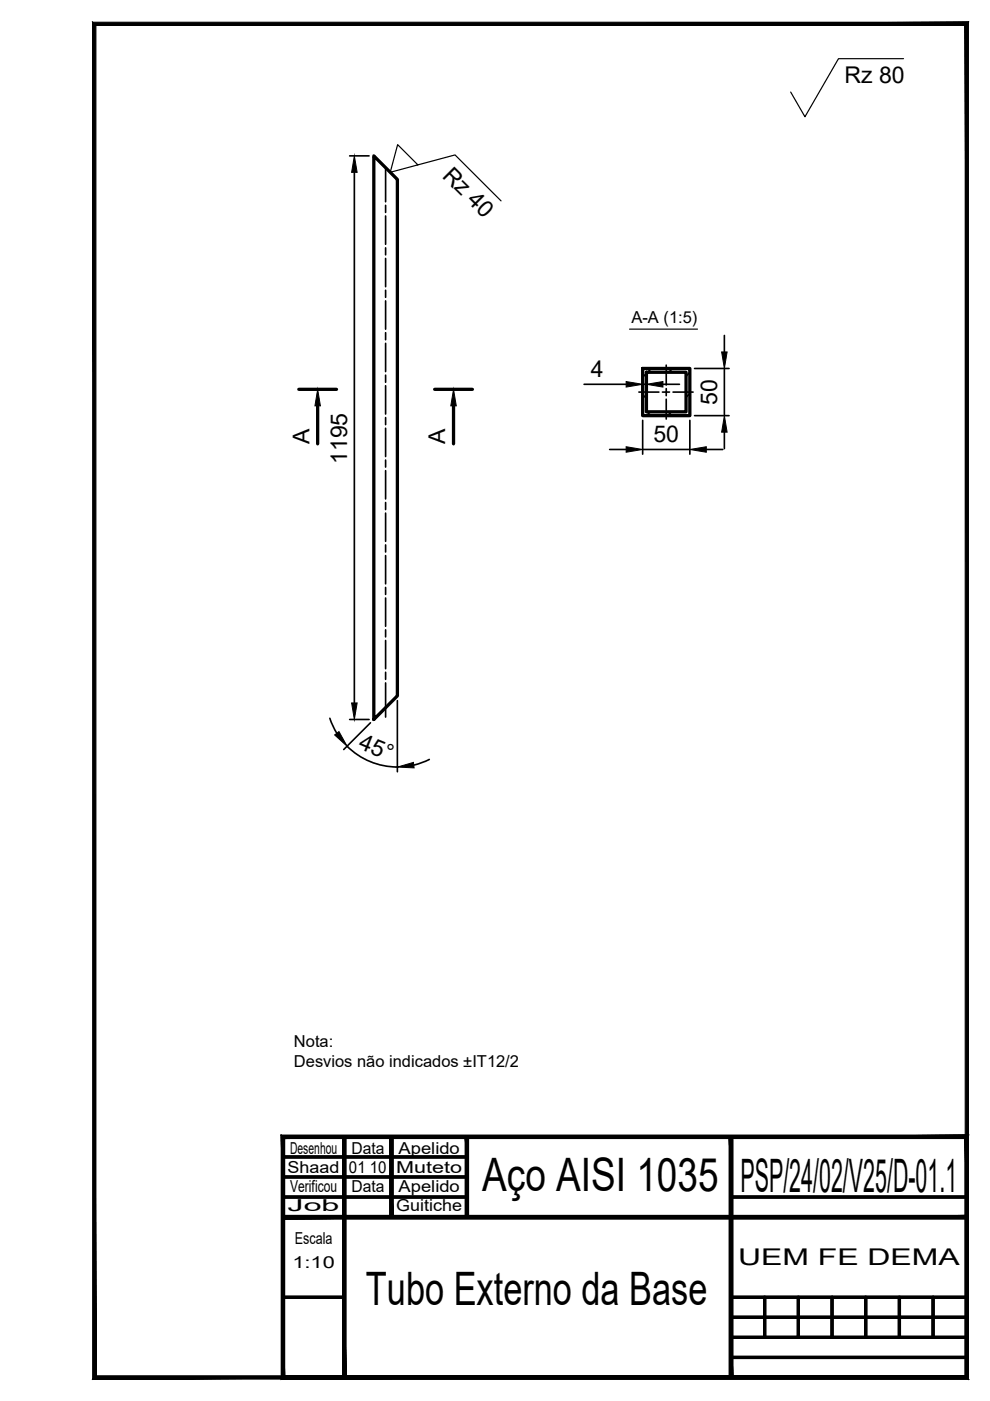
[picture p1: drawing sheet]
<svg xmlns="http://www.w3.org/2000/svg" width="210mm" height="297mm" viewBox="0 0 210 297" stroke-linecap="round" stroke-linejoin="round" font-family="sans-serif">
<!-- layer: contornos visiveis -->
<g fill="#000" stroke="#000" stroke-width=".21">
<path d="M67.4 82.5l.5 3.5h-1.1zM96.2 82.5l.5 3.5h-1.1z"/>
<path d="M60 257.7v.7l145-.7zM60 258.4l145-.7v.7z"/>
<path d="M60 257.7v.7l145-.7zM60 258.4l145-.7v.7z"/>
<path d="M72.6 241l.7 51v-51zM72.6 241l.7 51h-.7z"/>
<path d="M82.6 241v17h.7zM82.6 241h.7v17z"/>
<path d="M82.6 241l.7 17v-17zM82.6 241l.7 17h-.7z"/>
<path d="M98.6 241v17h.7zM98.6 241h.7v17z"/>
<path d="M98.6 241l.7 17v-17zM98.6 241l.7 17h-.7z"/>
<path d="M154.6 241l.7 51v-51zM154.6 241l.7 51h-.7z"/>
<path d="M154.6 241l.7 51v-51zM154.6 241l.7 51h-.7z"/>
<path d="M60 258.4h145v-.7zM60 257.7h145l-145 .7z"/>
<path d="M60 258.4h145v-.7zM60 257.7h145l-145 .7z"/>
<path d="M20.3 291.7l-.7 .7 185-.7zM19.6 292.4l185-.7 .7 .7zM204.6 5.4v286.3l.7 .7zM205.3 4.7v287.7l-.7-287zM20.3 5.4h184.3l.7-.7zM19.6 4.7h185.7l-185 .7zM19.6 4.7l.7 287v-286.3zM19.6 4.7l.7 287-.7 .7z"/>
<path d="M60.3 291.7l-.7 .7 145-.7zM59.6 292.4l145-.7 .7 .7zM204.6 241.4v50.3l.7 .7zM205.3 240.7v51.7l-.7-51zM60.3 241.4h144.3l.7-.7zM59.6 240.7h145.7l-145 .7zM59.6 240.7l.7 51v-50.3zM59.6 240.7l.7 51-.7 .7z"/>
<path d="M60.3 291.7l-.7 .7 145-.7zM59.6 292.4l145-.7 .7 .7zM204.6 241.4v50.3l.7 .7zM205.3 240.7v51.7l-.7-51zM60.3 241.4h144.3l.7-.7zM59.6 240.7h145.7l-145 .7zM59.6 240.7l.7 51v-50.3zM59.6 240.7l.7 51-.7 .7z"/>
<path d="M72.6 241v51h.7zM72.6 241h.7v51z"/>
<path d="M154.6 241v51h.7zM154.6 241h.7v51z"/>
<path d="M154.6 241v51h.7zM154.6 241h.7v51z"/>
</g>
<g fill="none" stroke="#000" stroke-width=".7">
<path d="M79.3 33l5 5v109.5l-5 5zM136.3 78.1h10v10h-10zM137.1 78.9h8.4v8.4h-8.4zM63.4 82.5h8M67.4 86v8.1M92.2 82.5h8M96.2 86v8.1M60 241h145v51h-145zM60 245.3h39M60 249.5h39M60 253.8h39M60 258h145"/>
<path d="M73 241v51M83 241v17M99 241v17M155 241v51M155 253.8h50M60 275h13M155 275h50M155 279.3h50M162.1 275v8.5M169.3 275v8.5M176.4 275v8.5M183.5 275v8.5"/>
<path d="M190.7 275v8.5M197.8 275v8.5M155 283.5h50M155 287.8h50"/>
</g>
<!-- layer: hanchurras -->
<path d="M137.1 79.2l-.8 .8M138.1 78.1l-.8 .8M142.6 78.1l-.8 .8M146.3 78.9l-.8 .8M137.1 83.7l-.8 .8M137.9 87.3l-.8 .8M142.4 87.3l-.8 .8M146.3 83.4l-.8 .8M146.3 87.9l-.2 .2" fill="none" stroke="#000" stroke-width=".35"/>
<!-- layer: 0 -->
<path d="M133.5 69.8h14.4" fill="none" stroke="#000" stroke-width=".25"/>
<!-- layer: cotagem -->
<g fill="none" stroke="#000" stroke-width=".35">
<path d="M74.1 33h4.2M75.1 36.5v112.5M147.3 78.1h7.3M153.6 71.1v3.5M153.6 78.1v10M123.8 81.5h9M129.3 95.3h3.5M136.3 89.1v7.2M136.3 95.3h10M136.3 81.5h.8M137.1 80.5v1.6M140.6 81.5h3.5"/>
<path d="M146.3 89.1v7.2M147.3 88.1h7.3M149.8 95.3h3.5M153.6 91.6v3.5M69.9 152.3l1.5 3.2M73.6 158.2a15.1 15.1 0 0 0 10.7 4.4M74.1 152.5h4.2M78.5 153.2l-5.6 5.7M84.3 148.5v15.1M91 161l-3.3 1.2"/>
</g>
<path d="M75.1 33l.6 3.5h-1.2zM153 74.6h1.2l-.6 3.5zM132.8 94.7l3.5 .6-3.5 .6zM132.8 80.9l3.5 .6-3.5 .6zM137.1 81.5l3.5-.6v1.2zM146.3 95.3l3.5-.6v1.2zM153.6 88.1l.6 3.5h-1.2zM71 155.8l.9-.7 1.7 3.1zM74.5 149h1.2l-.6 3.5zM84.3 162.6l3.4-1 .1 1.2z" fill="#000" stroke="#000" stroke-width=".21"/>
<!-- layer: AM_5 -->
<path d="M191.6 12.4h-13.8l-7.1 12.4-3.1-5.3M88.6 35l-4.3-4.3-1.6 5.8 13.8-3.7 9.7 9.8" fill="none" stroke="#000" stroke-width=".25"/>
<!-- layer: linha de eixo -->
<g fill="none" stroke="#000" stroke-width=".35">
<path d="M81.8 35.5v7.3M81.8 43.5v1.5M81.8 45.8v6M81.8 52.5v1.5M81.8 54.8v6M81.8 61.5v1.5M81.8 63.8v6M81.8 70.5v1.5M81.8 72.8v6M81.8 79.5v1.5M141.3 77.4v4.2M81.8 81.8v6"/>
<path d="M81.8 88.5v1.5M81.8 90.8v6M81.8 97.5v1.5M81.8 99.8v6M135.5 83.1h4.2M140.5 83.1h1.5M141.3 82.4v1.5M141.3 84.6v4.3M142.7 83.1h4.2M81.8 106.5v1.5M81.8 108.8v6M81.8 115.5v1.5"/>
<path d="M81.8 117.8v6M81.8 124.5v1.5M81.8 126.8v6M81.8 133.5v1.5M81.8 135.8v6M81.8 142.5v1.5M81.8 144.8v7.2"/>
</g>
<g font-size="9.8">
<text x="102.2" y="252.6">Aço AISI 1035</text>
<text x="157" y="252.8">PSP/24/02/V25/D-01.1</text>
<text x="77.6" y="276.8">Tubo Externo da Base</text>
</g>
<g font-size="4.9">
<text x="179" y="17.7">Rz 80</text>
<text x="93.6" y="37.5" transform="rotate(45 93.6 37.5)">Rz 40</text>
<text x="125.3" y="80">4</text>
<text x="152" y="85.8" transform="rotate(-90 152 85.8)">50</text>
<text x="65.6" y="94.1" transform="rotate(-90 65.6 94.1)">A</text>
<text x="94.4" y="94.1" transform="rotate(-90 94.4 94.1)">A</text>
<text x="138.6" y="93.7">50</text>
<text x="73.6" y="98.4" transform="rotate(-90 73.6 98.4)">1195</text>
<text x="75.8" y="158.7" transform="rotate(22 75.8 158.7)">45°</text>
<text x="156.5" y="268.1">UEM FE DEMA</text>
</g>
<g font-size="3.5">
<text x="133.9" y="68.5">A-A (1:5)</text>
<text x="62.3" y="222">Nota:</text>
<text x="62.3" y="226.2">Desvios não indicados ±IT12/2</text>
<text x="61.5" y="244.6">Desenhou</text>
<text x="74.5" y="244.6">Data</text>
<text x="84.5" y="244.6">Apelido</text>
<text x="61" y="248.8">Shaad</text>
<text x="74" y="248.8">01 10</text>
<text x="84" y="248.8">Muteto</text>
<text x="61" y="256.8">Job</text>
<text x="61.5" y="252.6">Verificou</text>
<text x="74.5" y="252.6">Data</text>
<text x="84" y="256.8">Guitiche</text>
<text x="84.5" y="252.6">Apelido</text>
<text x="62.5" y="263.6">Escala</text>
<text x="62" y="268.8">1:10</text>
</g>
</svg>
